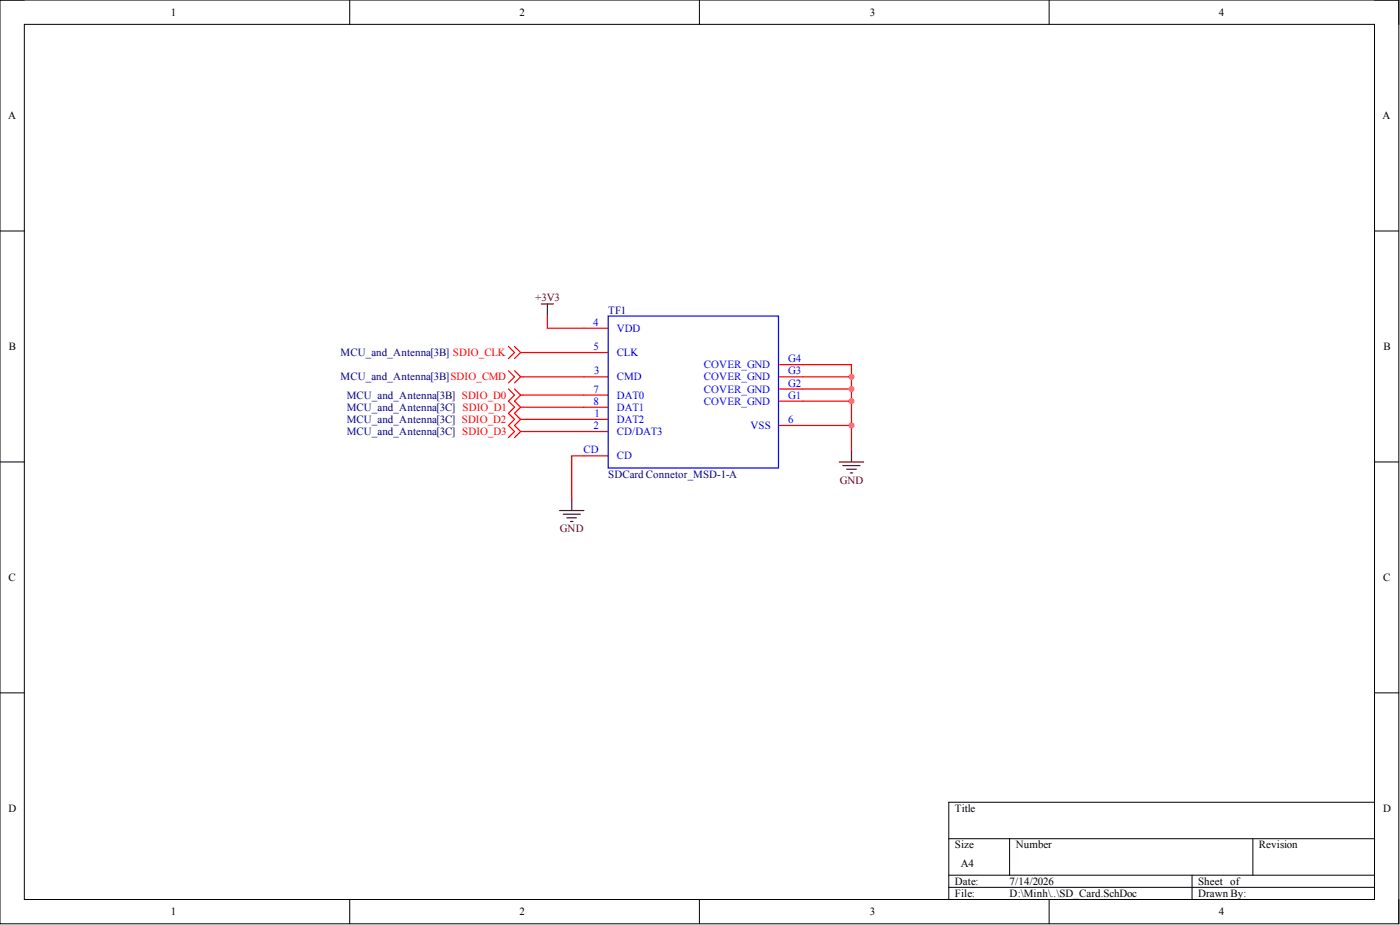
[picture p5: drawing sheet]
<svg xmlns="http://www.w3.org/2000/svg" width="292mm" height="193mm" viewBox="0 0 292 193" stroke-linecap="round" stroke-linejoin="round" font-family="sans-serif">
<g fill="none" stroke="#000" stroke-width=".21">
<path d="M0 0h291.9v192.7h-291.9zM0 0h5.1M5.1 5.1h281.7v182.5h-281.7zM73 0v5.1M145.9 0v5.1M218.9 0v5.1M286.8 0h5.1v5.1M0 48.2h5.1M286.8 48.2h5.1M0 96.4h5.1M286.8 96.4h5.1M0 144.5h5.1"/>
<path d="M286.8 144.5h5.1M198 175h88.8M210.6 175v7.6M261.4 175v7.6M286.8 167.4h-88.8v20.2M73 187.6v5.1M145.9 187.6v5.1M198 182.6h88.8M198 185.1h88.8M218.9 187.6v5.1M248.7 182.6v5M291.9 187.6v5.1"/>
</g>
<g fill="none" stroke="#f00" stroke-width=".25">
<path d="M121.8 68.5h5.1M121.8 73.5h5.1M121.8 78.6h5.1M162.4 76.1h15.3v17.7M162.4 78.6h5.1M121.8 82.4h5.1M121.8 85h5.1M121.8 87.5h5.1M121.8 90h5.1M121.8 95.1h5.1M162.4 88.8h5.1M162.4 83.7h5.1"/>
<path d="M162.4 81.2h5.1"/>
</g>
<path d="M126.9 65.9h35.5v31.7h-35.5z" fill="none" stroke="#00f" stroke-width=".25"/>
<path d="M175.1 96.4h5.1M175.9 97.1h3.5M176.6 97.9h2.1M177.4 98.6h.5M177.7 93.8v2.6" fill="none" stroke="#800000" stroke-width=".25"/>
<circle cx="177.7" cy="78.6" r=".51" fill="#f0f"/>
<circle cx="177.7" cy="78.6" r=".51" fill="none" stroke="#f0f" stroke-width=".21"/>
<circle cx="177.7" cy="81.2" r=".51" fill="#f0f"/>
<circle cx="177.7" cy="81.2" r=".51" fill="none" stroke="#f0f" stroke-width=".21"/>
<circle cx="177.7" cy="83.7" r=".51" fill="#f0f"/>
<circle cx="177.7" cy="83.7" r=".51" fill="none" stroke="#f0f" stroke-width=".21"/>
<circle cx="177.7" cy="88.8" r=".51" fill="#f0f"/>
<circle cx="177.7" cy="88.8" r=".51" fill="none" stroke="#f0f" stroke-width=".21"/>
<path d="M167.5 88.8h10.2" fill="none" stroke="#f00" stroke-width=".25"/>
<circle cx="177.7" cy="88.8" r=".51" fill="#f0f"/>
<circle cx="177.7" cy="88.8" r=".51" fill="none" stroke="#f0f" stroke-width=".21"/>
<path d="M167.5 83.7h10.2" fill="none" stroke="#f00" stroke-width=".25"/>
<circle cx="177.7" cy="83.7" r=".51" fill="#f0f"/>
<circle cx="177.7" cy="83.7" r=".51" fill="none" stroke="#f0f" stroke-width=".21"/>
<path d="M167.5 81.2h10.2" fill="none" stroke="#f00" stroke-width=".25"/>
<circle cx="177.7" cy="81.2" r=".51" fill="#f0f"/>
<circle cx="177.7" cy="81.2" r=".51" fill="none" stroke="#f0f" stroke-width=".21"/>
<path d="M167.5 78.6h10.2" fill="none" stroke="#f00" stroke-width=".25"/>
<circle cx="177.7" cy="78.6" r=".51" fill="#f0f"/>
<circle cx="177.7" cy="78.6" r=".51" fill="none" stroke="#f0f" stroke-width=".21"/>
<path d="M112.9 63.4h2.6M114.2 63.4v2.5M116.7 106.5h5.1M117.5 107.3h3.6M118.3 108h2M119 108.8h.5M119.3 104v2.5" fill="none" stroke="#800000" stroke-width=".25"/>
<g fill="none" stroke="#f00" stroke-width=".25">
<path d="M106.1 72.3l1.3 1.2-1.3 1.3M106.1 77.3l1.3 1.3-1.3 1.3M107.4 72.3l1.2 1.2M107.4 77.3l1.2 1.3M108.6 73.5l-1.2 1.3M108.6 73.5h13.2M108.6 78.6l-1.2 1.3M108.6 78.6h13.2M114.2 65.9v2.6h7.6M106.1 81.2l1.3 1.2-1.3 1.3 1.3 1.3-1.3 1.2 1.3 1.3-1.3 1.3 1.3 1.2-1.3 1.3M107.4 81.2l1.2 1.2M108.6 82.4l-1.2 1.3 1.2 1.3"/>
<path d="M108.6 82.4h13.2M108.6 85l-1.2 1.2 1.2 1.3M108.6 85h13.2M108.6 87.5l-1.2 1.3 1.2 1.2M108.6 87.5h13.2M108.6 90l-1.2 1.3M108.6 90h13.2M121.8 95.1h-2.5v8.9"/>
</g>
<g font-size="2.3">
<text x="35.6" y="3.3">1</text>
<text x="108.4" y="3.3">2</text>
<text x="181.5" y="3.3">3</text>
<text x="254.3" y="3.3">4</text>
<text x="1.7" y="24.9">A</text>
<text x="288.5" y="24.9">A</text>
<text x="1.9" y="73">B</text>
<text x="288.6" y="73">B</text>
<text x="1.8" y="121.2">C</text>
<text x="288.6" y="121.2">C</text>
<text x="1.8" y="169.4">D</text>
<text x="199.2" y="169.4">Title</text>
<text x="288.6" y="169.4">D</text>
<text x="199.2" y="177">Size</text>
<text x="211.9" y="177">Number</text>
<text x="262.7" y="177">Revision</text>
<text x="199.2" y="184.6">Date:</text>
<text x="200.5" y="180.8">A4</text>
<text x="210.6" y="184.6">7/14/2026</text>
<text x="250" y="184.6">Sheet of</text>
<text x="35.6" y="190.9">1</text>
<text x="108.4" y="190.9">2</text>
<text x="181.5" y="190.9">3</text>
<text x="199.2" y="187.1">File:</text>
<text x="210.6" y="187.1">D:\Minh\..\SD_Card.SchDoc</text>
<text x="250" y="187.1">Drawn By:</text>
<text x="254.3" y="190.9">4</text>
</g>
<g font-size="2.3" fill="#800000">
<text x="111.7" y="62.9">+3V3</text>
<text x="175.2" y="100.9">GND</text>
<text x="116.8" y="111.1">GND</text>
</g>
<g font-size="2.3" fill="#000080">
<text x="126.9" y="65.4">TF1</text>
<text x="71.1" y="74.3">MCU_and_Antenna[3B] SDIO_CLK</text>
<text x="71.1" y="79.4">MCU_and_Antenna[3B]SDIO_CMD</text>
<text x="72.3" y="83.2">MCU_and_Antenna[3B] SDIO_D0</text>
<text x="72.3" y="85.7">MCU_and_Antenna[3C] SDIO_D1</text>
<text x="72.3" y="88.3">MCU_and_Antenna[3C] SDIO_D2</text>
<text x="72.3" y="90.8">MCU_and_Antenna[3C] SDIO_D3</text>
<text x="126.9" y="99.7">SDCard Connetor_MSD-1-A</text>
</g>
<g font-size="2.3" fill="#00f">
<text x="123.8" y="68">4</text>
<text x="128.7" y="69.2">VDD</text>
<text x="123.8" y="73">5</text>
<text x="128.7" y="74.3">CLK</text>
<text x="146.9" y="76.8">COVER_GND</text>
<text x="164.5" y="75.6">G4</text>
<text x="123.8" y="81.9">7</text>
<text x="123.9" y="78.1">3</text>
<text x="128.7" y="79.4">CMD</text>
<text x="128.7" y="83.2">DAT0</text>
<text x="146.9" y="81.9">COVER_GND</text>
<text x="146.9" y="79.4">COVER_GND</text>
<text x="164.5" y="83.2">G1</text>
<text x="164.5" y="80.6">G2</text>
<text x="164.5" y="78.1">G3</text>
<text x="123.8" y="84.4">8</text>
<text x="123.8" y="89.5">2</text>
<text x="124" y="87">1</text>
<text x="128.7" y="85.7">DAT1</text>
<text x="128.7" y="88.3">DAT2</text>
<text x="146.9" y="84.4">COVER_GND</text>
<text x="156.6" y="89.5">VSS</text>
<text x="164.5" y="88.3">6</text>
<text x="121.7" y="94.6">CD</text>
<text x="128.7" y="90.8">CD/DAT3</text>
<text x="128.7" y="95.9">CD</text>
</g>
</svg>
